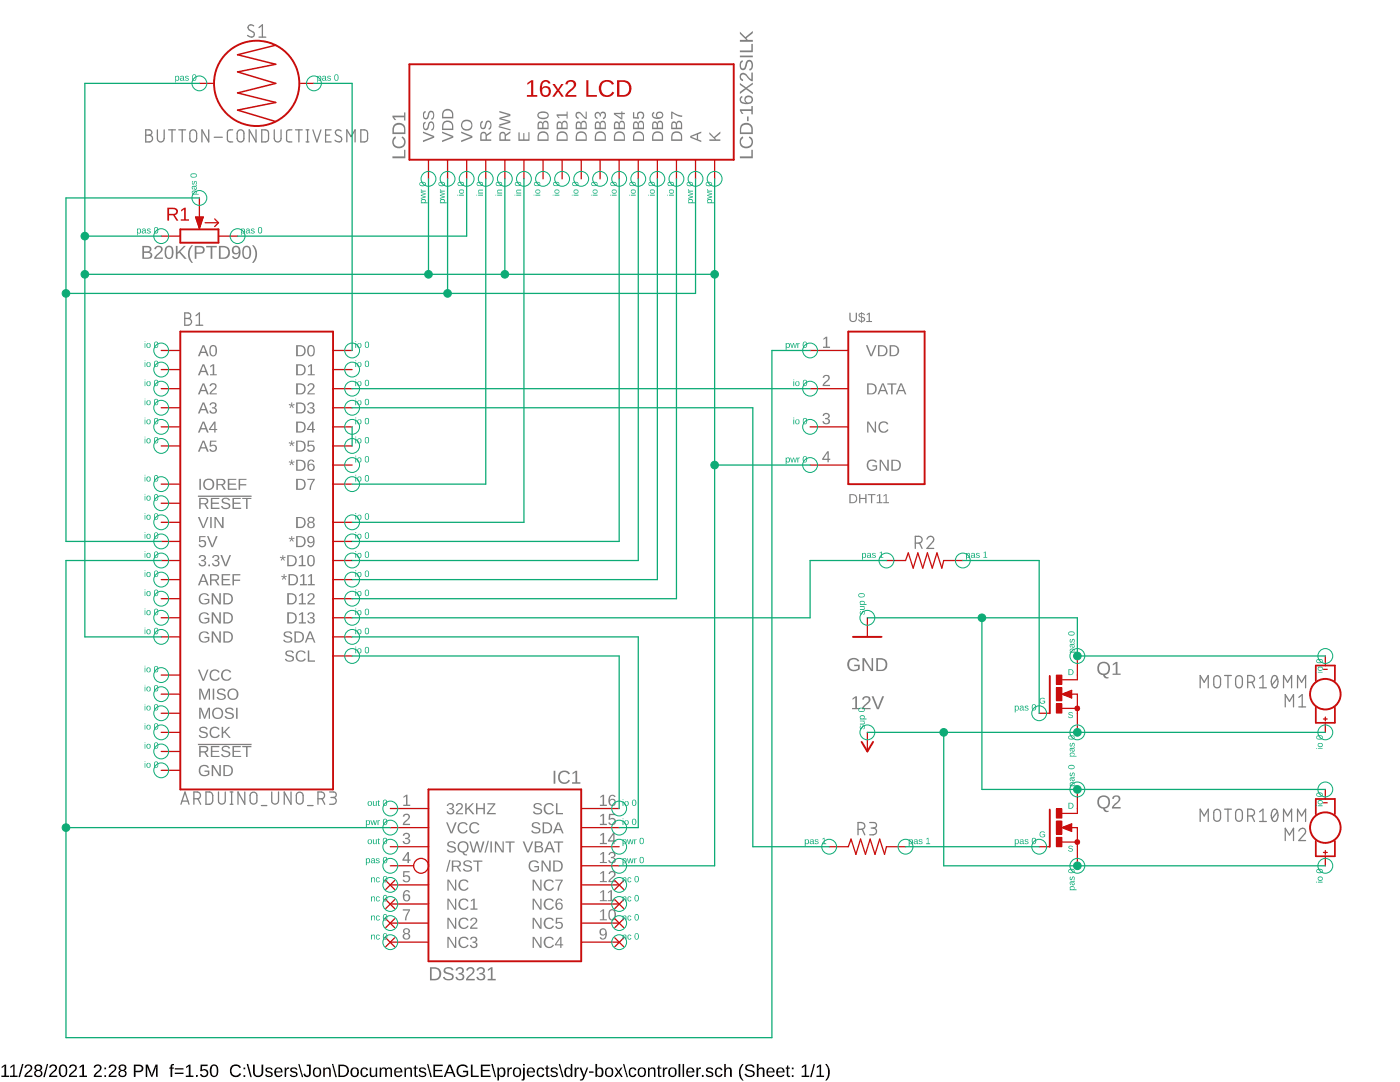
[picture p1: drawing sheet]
<?xml version="1.0" encoding="utf-8"?>
<!DOCTYPE eagle SYSTEM "eagle.dtd">
<!--
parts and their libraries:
SparkFun-Boards: Licensing: Creative Commons ShareAlike 4.0 International - https://creativecommons.org/licenses/by-sa/4.0
-->
<eagle version="9.6.2">
<drawing>
<settings>
<setting alwaysvectorfont="no"/>
<setting verticaltext="up"/>
</settings>
<grid distance="0.1" unitdist="inch" unit="inch" style="lines" multiple="1" display="no" altdistance="0.01" altunitdist="inch" altunit="inch"/>
<schematic xreflabel="%F%N/%S.%C%R" xrefpart="/%S.%C%R">
<libraries>
<library name="SparkFun-Boards">
<symbols>
<symbol name="ARDUINO_R3">
<wire x1="-10.16" y1="-30.48" x2="-10.16" y2="30.48" width="0.254" layer="94"/>
<wire x1="-10.16" y1="30.48" x2="10.16" y2="30.48" width="0.254" layer="94"/>
<wire x1="10.16" y1="30.48" x2="10.16" y2="-30.48" width="0.254" layer="94"/>
<wire x1="10.16" y1="-30.48" x2="-10.16" y2="-30.48" width="0.254" layer="94"/>
<text x="-9.652" y="31.242" size="1.778" layer="95" font="vector">&gt;Name</text>
<text x="-10.16" y="-30.734" size="1.778" layer="96" font="vector" align="top-left">&gt;Value</text>
<pin name="D0" x="12.7" y="27.94" visible="pin" length="short" rot="R180"/>
<pin name="D1" x="12.7" y="25.4" visible="pin" length="short" rot="R180"/>
<pin name="D2" x="12.7" y="22.86" visible="pin" length="short" rot="R180"/>
<pin name="*D3" x="12.7" y="20.32" visible="pin" length="short" rot="R180"/>
<pin name="D4" x="12.7" y="17.78" visible="pin" length="short" rot="R180"/>
<pin name="*D5" x="12.7" y="15.24" visible="pin" length="short" rot="R180"/>
<pin name="*D6" x="12.7" y="12.7" visible="pin" length="short" rot="R180"/>
<pin name="D7" x="12.7" y="10.16" visible="pin" length="short" rot="R180"/>
<pin name="D8" x="12.7" y="5.08" visible="pin" length="short" rot="R180"/>
<pin name="*D9" x="12.7" y="2.54" visible="pin" length="short" rot="R180"/>
<pin name="*D10" x="12.7" y="0" visible="pin" length="short" rot="R180"/>
<pin name="*D11" x="12.7" y="-2.54" visible="pin" length="short" rot="R180"/>
<pin name="D12" x="12.7" y="-5.08" visible="pin" length="short" rot="R180"/>
<pin name="D13" x="12.7" y="-7.62" visible="pin" length="short" rot="R180"/>
<pin name="A0" x="-12.7" y="27.94" visible="pin" length="short"/>
<pin name="A1" x="-12.7" y="25.4" visible="pin" length="short"/>
<pin name="A2" x="-12.7" y="22.86" visible="pin" length="short"/>
<pin name="A3" x="-12.7" y="20.32" visible="pin" length="short"/>
<pin name="A4" x="-12.7" y="17.78" visible="pin" length="short"/>
<pin name="A5" x="-12.7" y="15.24" visible="pin" length="short"/>
<pin name="VIN" x="-12.7" y="5.08" visible="pin" length="short"/>
<pin name="!RESET!@1" x="-12.7" y="7.62" visible="pin" length="short"/>
<pin name="5V" x="-12.7" y="2.54" visible="pin" length="short"/>
<pin name="AREF" x="-12.7" y="-2.54" visible="pin" length="short"/>
<pin name="GND@2" x="-12.7" y="-5.08" visible="pin" length="short"/>
<pin name="GND@1" x="-12.7" y="-7.62" visible="pin" length="short"/>
<pin name="GND@0" x="-12.7" y="-10.16" visible="pin" length="short"/>
<pin name="3.3V" x="-12.7" y="0" visible="pin" length="short"/>
<pin name="IOREF" x="-12.7" y="10.16" visible="pin" length="short"/>
<pin name="SDA" x="12.7" y="-10.16" visible="pin" length="short" rot="R180"/>
<pin name="SCL" x="12.7" y="-12.7" visible="pin" length="short" rot="R180"/>
<pin name="VCC" x="-12.7" y="-15.24" visible="pin" length="short"/>
<pin name="MISO" x="-12.7" y="-17.78" visible="pin" length="short"/>
<pin name="MOSI" x="-12.7" y="-20.32" visible="pin" length="short"/>
<pin name="SCK" x="-12.7" y="-22.86" visible="pin" length="short"/>
<pin name="!RESET!@2" x="-12.7" y="-25.4" visible="pin" length="short"/>
<pin name="GND" x="-12.7" y="-27.94" visible="pin" length="short"/>
</symbol>
</symbols>
<devicesets>
<deviceset name="ARDUINO_UNO_R3" prefix="B">
<gates>
<gate name="G$1" symbol="ARDUINO_R3" x="0" y="0"/>
</gates>
<devices>
<device name="" package="ARDUINO_R3">
<connects>
<connect gate="G$1" pin="!RESET!@1" pad="RESET@1"/>
<connect gate="G$1" pin="!RESET!@2" pad="RESET@2"/>
<connect gate="G$1" pin="*D10" pad="D10"/>
<connect gate="G$1" pin="*D11" pad="D11"/>
<connect gate="G$1" pin="*D3" pad="D3"/>
<connect gate="G$1" pin="*D5" pad="D5"/>
<connect gate="G$1" pin="*D6" pad="D6"/>
<connect gate="G$1" pin="*D9" pad="D9"/>
<connect gate="G$1" pin="3.3V" pad="3.3V"/>
<connect gate="G$1" pin="5V" pad="5V"/>
<connect gate="G$1" pin="A0" pad="A0"/>
<connect gate="G$1" pin="A1" pad="A1"/>
<connect gate="G$1" pin="A2" pad="A2"/>
<connect gate="G$1" pin="A3" pad="A3"/>
<connect gate="G$1" pin="A4" pad="A4"/>
<connect gate="G$1" pin="A5" pad="A5"/>
<connect gate="G$1" pin="AREF" pad="AREF"/>
<connect gate="G$1" pin="D0" pad="D0"/>
<connect gate="G$1" pin="D1" pad="D1"/>
<connect gate="G$1" pin="D12" pad="D12"/>
<connect gate="G$1" pin="D13" pad="D13"/>
<connect gate="G$1" pin="D2" pad="D2"/>
<connect gate="G$1" pin="D4" pad="D4"/>
<connect gate="G$1" pin="D7" pad="D7"/>
<connect gate="G$1" pin="D8" pad="D8"/>
<connect gate="G$1" pin="GND" pad="GND@1"/>
<connect gate="G$1" pin="GND@0" pad="GND@2"/>
<connect gate="G$1" pin="GND@1" pad="GND@3"/>
<connect gate="G$1" pin="GND@2" pad="GND@4"/>
<connect gate="G$1" pin="IOREF" pad="IOREF"/>
<connect gate="G$1" pin="MISO" pad="MISO"/>
<connect gate="G$1" pin="MOSI" pad="MOSI"/>
<connect gate="G$1" pin="SCK" pad="SCK"/>
<connect gate="G$1" pin="SCL" pad="SCL"/>
<connect gate="G$1" pin="SDA" pad="SDA"/>
<connect gate="G$1" pin="VCC" pad="VCC"/>
<connect gate="G$1" pin="VIN" pad="VIN"/>
</connects>
<package3dinstances>
<package3dinstance package3d_urn="urn:adsk.eagle:package:37330/1"/>
</package3dinstances>
<technologies>
<technology name=""/>
</technologies>
</device>
<device name="NO_HOLES" package="ARDUINO_R3_NO_HOLES">
<connects>
<connect gate="G$1" pin="!RESET!@1" pad="RESET@1"/>
<connect gate="G$1" pin="!RESET!@2" pad="RESET@2"/>
<connect gate="G$1" pin="*D10" pad="D10"/>
<connect gate="G$1" pin="*D11" pad="D11"/>
<connect gate="G$1" pin="*D3" pad="D3"/>
<connect gate="G$1" pin="*D5" pad="D5"/>
<connect gate="G$1" pin="*D6" pad="D6"/>
<connect gate="G$1" pin="*D9" pad="D9"/>
<connect gate="G$1" pin="3.3V" pad="3.3V"/>
<connect gate="G$1" pin="5V" pad="5V"/>
<connect gate="G$1" pin="A0" pad="A0"/>
<connect gate="G$1" pin="A1" pad="A1"/>
<connect gate="G$1" pin="A2" pad="A2"/>
<connect gate="G$1" pin="A3" pad="A3"/>
<connect gate="G$1" pin="A4" pad="A4"/>
<connect gate="G$1" pin="A5" pad="A5"/>
<connect gate="G$1" pin="AREF" pad="AREF"/>
<connect gate="G$1" pin="D0" pad="D0"/>
<connect gate="G$1" pin="D1" pad="D1"/>
<connect gate="G$1" pin="D12" pad="D12"/>
<connect gate="G$1" pin="D13" pad="D13"/>
<connect gate="G$1" pin="D2" pad="D2"/>
<connect gate="G$1" pin="D4" pad="D4"/>
<connect gate="G$1" pin="D7" pad="D7"/>
<connect gate="G$1" pin="D8" pad="D8"/>
<connect gate="G$1" pin="GND" pad="GND@1"/>
<connect gate="G$1" pin="GND@0" pad="GND@2"/>
<connect gate="G$1" pin="GND@1" pad="GND@3"/>
<connect gate="G$1" pin="GND@2" pad="GND@4"/>
<connect gate="G$1" pin="IOREF" pad="IOREF"/>
<connect gate="G$1" pin="MISO" pad="MISO"/>
<connect gate="G$1" pin="MOSI" pad="MOSI"/>
<connect gate="G$1" pin="SCK" pad="SCK"/>
<connect gate="G$1" pin="SCL" pad="SCL"/>
<connect gate="G$1" pin="SDA" pad="SDA"/>
<connect gate="G$1" pin="VCC" pad="VCC"/>
<connect gate="G$1" pin="VIN" pad="VIN"/>
</connects>
<package3dinstances>
<package3dinstance package3d_urn="urn:adsk.eagle:package:37331/1"/>
</package3dinstances>
<technologies>
<technology name=""/>
</technologies>
</device>
</devices>
</deviceset>
</devicesets>
</library>
<library name="dht">
<symbols>
<symbol name="DHT11">
<wire x1="-5.08" y1="10.16" x2="5.08" y2="10.16" width="0.254" layer="94"/>
<wire x1="5.08" y1="10.16" x2="5.08" y2="-10.16" width="0.254" layer="94"/>
<wire x1="5.08" y1="-10.16" x2="-5.08" y2="-10.16" width="0.254" layer="94"/>
<wire x1="-5.08" y1="-10.16" x2="-5.08" y2="10.16" width="0.254" layer="94"/>
<pin name="VDD" x="-10.16" y="7.62" length="middle" direction="pwr"/>
<pin name="DATA" x="-10.16" y="2.54" length="middle"/>
<pin name="NC" x="-10.16" y="-2.54" length="middle"/>
<pin name="GND" x="-10.16" y="-7.62" length="middle" direction="pwr"/>
<text x="-5.08" y="11.43" size="1.27" layer="95">&gt;NAME</text>
<text x="-5.08" y="-12.7" size="1.27" layer="96">&gt;VALUE</text>
</symbol>
</symbols>
<devicesets>
<deviceset name="DHT11">
<gates>
<gate name="G$1" symbol="DHT11" x="0" y="0"/>
</gates>
<devices>
<device name="" package="DHT11">
<connects>
<connect gate="G$1" pin="DATA" pad="2"/>
<connect gate="G$1" pin="GND" pad="4"/>
<connect gate="G$1" pin="NC" pad="3"/>
<connect gate="G$1" pin="VDD" pad="1"/>
</connects>
<technologies>
<technology name=""/>
</technologies>
</device>
</devices>
</deviceset>
</devicesets>
</library>
<library name="potentiometers">
<symbols>
<symbol name="POTENTIOMETER">
<wire x1="-2.54" y1="-0.889" x2="2.54" y2="-0.889" width="0.254" layer="94"/>
<wire x1="2.54" y1="0.889" x2="-2.54" y2="0.889" width="0.254" layer="94"/>
<wire x1="2.54" y1="-0.889" x2="2.54" y2="0.889" width="0.254" layer="94"/>
<wire x1="-2.54" y1="-0.889" x2="-2.54" y2="0.889" width="0.254" layer="94"/>
<wire x1="0" y1="2.54" x2="0" y2="1.016" width="0.1524" layer="94"/>
<text x="-1.27" y="3.81" size="1.778" layer="94" rot="R180">&gt;NAME</text>
<text x="0" y="-1.27" size="1.778" layer="96" rot="R180" align="bottom-center">&gt;VALUE</text>
<pin name="CW" x="5.08" y="0" visible="off" length="short" direction="pas" rot="R180"/>
<pin name="CCW" x="-5.08" y="0" visible="off" length="short" direction="pas"/>
<pin name="W" x="0" y="5.08" visible="off" length="short" direction="pas" rot="R270"/>
<polygon width="0.1524" layer="94">
<vertex x="0" y="1.016"/>
<vertex x="0.508" y="2.54"/>
<vertex x="-0.508" y="2.54"/>
</polygon>
<wire x1="0.762" y1="1.778" x2="2.54" y2="1.778" width="0.1524" layer="94" style="shortdash"/>
<wire x1="2.54" y1="1.778" x2="2.032" y2="1.27" width="0.1524" layer="94" style="shortdash"/>
<wire x1="2.54" y1="1.778" x2="2.032" y2="2.286" width="0.1524" layer="94" style="shortdash"/>
</symbol>
</symbols>
<devicesets>
<deviceset name="?(PTD90)" prefix="R">
<gates>
<gate name="G$1" symbol="POTENTIOMETER" x="0" y="0"/>
</gates>
<devices>
<device name="B20K" package="PTD901">
<connects>
<connect gate="G$1" pin="CCW" pad="1"/>
<connect gate="G$1" pin="CW" pad="3"/>
<connect gate="G$1" pin="W" pad="2"/>
</connects>
<technologies>
<technology name="">
<attribute name="MOUSER" value="652-PTD901-2015KB203" constant="no"/>
</technology>
</technologies>
</device>
<device name="B50K" package="PTD901">
<connects>
<connect gate="G$1" pin="CCW" pad="1"/>
<connect gate="G$1" pin="CW" pad="3"/>
<connect gate="G$1" pin="W" pad="2"/>
</connects>
<technologies>
<technology name="">
<attribute name="MOUSER" value="652-PTD901-2015KB503" constant="no"/>
</technology>
</technologies>
</device>
<device name="B100K" package="PTD901">
<connects>
<connect gate="G$1" pin="CCW" pad="1"/>
<connect gate="G$1" pin="CW" pad="3"/>
<connect gate="G$1" pin="W" pad="2"/>
</connects>
<technologies>
<technology name="">
<attribute name="MOUSER" value="652-PTD901-2015KB104" constant="no"/>
</technology>
</technologies>
</device>
<device name="A1M" package="PTD901">
<connects>
<connect gate="G$1" pin="CCW" pad="1"/>
<connect gate="G$1" pin="CW" pad="3"/>
<connect gate="G$1" pin="W" pad="2"/>
</connects>
<technologies>
<technology name=""/>
</technologies>
</device>
</devices>
</deviceset>
</devicesets>
</library>
<library name="DS3231">
<symbols>
<symbol name="DS3231">
<wire x1="-10.16" y1="12.7" x2="10.16" y2="12.7" width="0.254" layer="94"/>
<wire x1="10.16" y1="12.7" x2="10.16" y2="-10.16" width="0.254" layer="94"/>
<wire x1="10.16" y1="-10.16" x2="-10.16" y2="-10.16" width="0.254" layer="94"/>
<wire x1="-10.16" y1="-10.16" x2="-10.16" y2="12.7" width="0.254" layer="94"/>
<text x="-10.16" y="-12.7" size="1.778" layer="96">DS3231</text>
<text x="10.16" y="15.24" size="1.778" layer="95" rot="R180">&gt;NAME</text>
<pin name="SCL" x="15.24" y="10.16" length="middle" rot="R180"/>
<pin name="SDA" x="15.24" y="7.62" length="middle" rot="R180"/>
<pin name="/RST" x="-15.24" y="2.54" length="middle" direction="pas" function="dot"/>
<pin name="VBAT" x="15.24" y="5.08" length="middle" direction="pwr" rot="R180"/>
<pin name="32KHZ" x="-15.24" y="10.16" length="middle" direction="out"/>
<pin name="SQW/INT" x="-15.24" y="5.08" length="middle" direction="out"/>
<pin name="VCC" x="-15.24" y="7.62" length="middle" direction="pwr"/>
<pin name="GND" x="15.24" y="2.54" length="middle" direction="pwr" rot="R180"/>
<pin name="NC" x="-15.24" y="0" length="middle" direction="nc"/>
<pin name="NC1" x="-15.24" y="-2.54" length="middle" direction="nc"/>
<pin name="NC2" x="-15.24" y="-5.08" length="middle" direction="nc"/>
<pin name="NC3" x="-15.24" y="-7.62" length="middle" direction="nc"/>
<pin name="NC4" x="15.24" y="-7.62" length="middle" direction="nc" rot="R180"/>
<pin name="NC5" x="15.24" y="-5.08" length="middle" direction="nc" rot="R180"/>
<pin name="NC6" x="15.24" y="-2.54" length="middle" direction="nc" rot="R180"/>
<pin name="NC7" x="15.24" y="0" length="middle" direction="nc" rot="R180"/>
</symbol>
</symbols>
<devicesets>
<deviceset name="DS3231" prefix="IC">
<gates>
<gate name="G$1" symbol="DS3231" x="0" y="0"/>
</gates>
<devices>
<device name="/SO" package="SO16W">
<connects>
<connect gate="G$1" pin="/RST" pad="4"/>
<connect gate="G$1" pin="32KHZ" pad="1"/>
<connect gate="G$1" pin="GND" pad="13"/>
<connect gate="G$1" pin="NC" pad="5"/>
<connect gate="G$1" pin="NC1" pad="6"/>
<connect gate="G$1" pin="NC2" pad="7"/>
<connect gate="G$1" pin="NC3" pad="8"/>
<connect gate="G$1" pin="NC4" pad="9"/>
<connect gate="G$1" pin="NC5" pad="10"/>
<connect gate="G$1" pin="NC6" pad="11"/>
<connect gate="G$1" pin="NC7" pad="12"/>
<connect gate="G$1" pin="SCL" pad="16"/>
<connect gate="G$1" pin="SDA" pad="15"/>
<connect gate="G$1" pin="SQW/INT" pad="3"/>
<connect gate="G$1" pin="VBAT" pad="14"/>
<connect gate="G$1" pin="VCC" pad="2"/>
</connects>
<technologies>
<technology name="">
<attribute name="AVAILABILITY" value="In Stock"/>
<attribute name="DESCRIPTION" value=" Real Time Clock (RTC) IC Clock/Calendar - I²C, 2-Wire Serial 8-SOIC (0.154, 3.90mm Width) "/>
<attribute name="MF" value="Maxim Integrated"/>
<attribute name="MP" value="DS3231"/>
<attribute name="PACKAGE" value="SOIC-16 Maxim Integrated"/>
<attribute name="PRICE" value="None"/>
<attribute name="PURCHASE-URL" value="https://pricing.snapeda.com/search/part/DS3231/?ref=eda"/>
</technology>
</technologies>
</device>
</devices>
</deviceset>
</devicesets>
</library>
<library name="SparkFun-PowerSymbols">
<symbols>
<symbol name="12V">
<wire x1="0.762" y1="1.27" x2="0" y2="2.54" width="0.254" layer="94"/>
<wire x1="0" y1="2.54" x2="-0.762" y2="1.27" width="0.254" layer="94"/>
<pin name="12V" x="0" y="0" visible="off" length="short" direction="sup" rot="R90"/>
<text x="0" y="2.794" size="1.778" layer="96" align="bottom-center">&gt;VALUE</text>
</symbol>
<symbol name="DGND">
<wire x1="-1.905" y1="0" x2="1.905" y2="0" width="0.254" layer="94"/>
<pin name="GND" x="0" y="2.54" visible="off" length="short" direction="sup" rot="R270"/>
<text x="0" y="-0.254" size="1.778" layer="96" align="top-center">&gt;VALUE</text>
</symbol>
</symbols>
<devicesets>
<deviceset name="12V" prefix="SUPPLY">
<gates>
<gate name="G$1" symbol="12V" x="0" y="0"/>
</gates>
<devices>
<device name="">
<technologies>
<technology name=""/>
</technologies>
</device>
</devices>
</deviceset>
<deviceset name="GND" prefix="GND">
<gates>
<gate name="1" symbol="DGND" x="0" y="0"/>
</gates>
<devices>
<device name="">
<technologies>
<technology name=""/>
</technologies>
</device>
</devices>
</deviceset>
</devicesets>
</library>
<library name="SparkFun-Switches">
<symbols>
<symbol name="BUTTON-CONDUCTIVE">
<wire x1="-7.62" y1="0" x2="-5.842" y2="0" width="0.1524" layer="94"/>
<wire x1="2.54" y1="2.54" x2="-2.54" y2="1.524" width="0.1778" layer="94"/>
<wire x1="-2.54" y1="1.524" x2="2.54" y2="0" width="0.1778" layer="94"/>
<wire x1="2.54" y1="0" x2="-2.54" y2="-1.27" width="0.1778" layer="94"/>
<wire x1="-2.54" y1="-1.27" x2="2.54" y2="-2.54" width="0.1778" layer="94"/>
<wire x1="2.54" y1="-2.54" x2="-2.54" y2="-3.556" width="0.1778" layer="94"/>
<wire x1="-2.54" y1="-3.556" x2="2.54" y2="-5.08" width="0.1778" layer="94"/>
<wire x1="2.54" y1="2.54" x2="-2.54" y2="3.81" width="0.1778" layer="94"/>
<wire x1="-2.54" y1="3.81" x2="2.54" y2="5.08" width="0.1778" layer="94"/>
<wire x1="7.62" y1="0" x2="5.842" y2="0" width="0.1524" layer="94"/>
<circle x="0" y="0" radius="5.6796" width="0.254" layer="94"/>
<text x="0" y="6.096" size="1.778" layer="95" font="vector" align="bottom-center">&gt;NAME</text>
<text x="0" y="-6.096" size="1.778" layer="96" font="vector" align="top-center">&gt;VALUE</text>
<pin name="1" x="-7.62" y="0" visible="off" length="point" direction="pas"/>
<pin name="2" x="7.62" y="0" visible="off" length="point" direction="pas" rot="R180"/>
</symbol>
</symbols>
<devicesets>
<deviceset name="BUTTON-CONDUCTIVE" prefix="S">
<gates>
<gate name="G$1" symbol="BUTTON-CONDUCTIVE" x="0" y="0"/>
</gates>
<devices>
<device name="SMD" package="BUTTON-CONDUCTIVE">
<connects>
<connect gate="G$1" pin="1" pad="1"/>
<connect gate="G$1" pin="2" pad="2"/>
</connects>
<package3dinstances>
<package3dinstance package3d_urn="urn:adsk.eagle:package:40138/1"/>
</package3dinstances>
<technologies>
<technology name=""/>
</technologies>
</device>
</devices>
</deviceset>
</devicesets>
</library>
<library name="SparkFun-Displays">
<symbols>
<symbol name="LCD-16X2">
<wire x1="-7.62" y1="22.86" x2="-7.62" y2="-20.32" width="0.254" layer="94"/>
<wire x1="-7.62" y1="-20.32" x2="5.08" y2="-20.32" width="0.254" layer="94"/>
<wire x1="5.08" y1="-20.32" x2="5.08" y2="22.86" width="0.254" layer="94"/>
<wire x1="5.08" y1="22.86" x2="-7.62" y2="22.86" width="0.254" layer="94"/>
<text x="-7.62" y="23.368" size="1.778" layer="95">&gt;Name</text>
<text x="-7.62" y="-21.082" size="1.778" layer="96" align="top-left">&gt;Value</text>
<text x="3.048" y="-6.858" size="2.286" layer="94" ratio="20" rot="R90">16x2 LCD</text>
<pin name="A" x="-10.16" y="-15.24" visible="pin" length="short" direction="pwr"/>
<pin name="DB0" x="-10.16" y="5.08" visible="pin" length="short"/>
<pin name="DB1" x="-10.16" y="2.54" visible="pin" length="short"/>
<pin name="DB2" x="-10.16" y="0" visible="pin" length="short"/>
<pin name="DB3" x="-10.16" y="-2.54" visible="pin" length="short"/>
<pin name="DB4" x="-10.16" y="-5.08" visible="pin" length="short"/>
<pin name="DB5" x="-10.16" y="-7.62" visible="pin" length="short"/>
<pin name="DB6" x="-10.16" y="-10.16" visible="pin" length="short"/>
<pin name="DB7" x="-10.16" y="-12.7" visible="pin" length="short"/>
<pin name="E" x="-10.16" y="7.62" visible="pin" length="short" direction="in"/>
<pin name="K" x="-10.16" y="-17.78" visible="pin" length="short" direction="pwr"/>
<pin name="R/W" x="-10.16" y="10.16" visible="pin" length="short" direction="in"/>
<pin name="RS" x="-10.16" y="12.7" visible="pin" length="short" direction="in"/>
<pin name="VDD" x="-10.16" y="17.78" visible="pin" length="short" direction="pwr"/>
<pin name="VO" x="-10.16" y="15.24" visible="pin" length="short"/>
<pin name="VSS" x="-10.16" y="20.32" visible="pin" length="short" direction="pwr"/>
</symbol>
</symbols>
<devicesets>
<deviceset name="LCD-16X2" prefix="LCD">
<gates>
<gate name="G$1" symbol="LCD-16X2" x="0" y="0"/>
</gates>
<devices>
<device name="SILK" package="LCD-16X2">
<connects>
<connect gate="G$1" pin="A" pad="15"/>
<connect gate="G$1" pin="DB0" pad="7"/>
<connect gate="G$1" pin="DB1" pad="8"/>
<connect gate="G$1" pin="DB2" pad="9"/>
<connect gate="G$1" pin="DB3" pad="10"/>
<connect gate="G$1" pin="DB4" pad="11"/>
<connect gate="G$1" pin="DB5" pad="12"/>
<connect gate="G$1" pin="DB6" pad="13"/>
<connect gate="G$1" pin="DB7" pad="14"/>
<connect gate="G$1" pin="E" pad="6"/>
<connect gate="G$1" pin="K" pad="16"/>
<connect gate="G$1" pin="R/W" pad="5"/>
<connect gate="G$1" pin="RS" pad="4"/>
<connect gate="G$1" pin="VDD" pad="2"/>
<connect gate="G$1" pin="VO" pad="3"/>
<connect gate="G$1" pin="VSS" pad="1"/>
</connects>
<package3dinstances>
<package3dinstance package3d_urn="urn:adsk.eagle:package:38512/1"/>
</package3dinstances>
<technologies>
<technology name="">
<attribute name="SF_ID" value="LCD-00255" constant="no"/>
</technology>
</technologies>
</device>
<device name="NOSILK" package="LCD-16X2_NOSILK">
<connects>
<connect gate="G$1" pin="A" pad="15"/>
<connect gate="G$1" pin="DB0" pad="7"/>
<connect gate="G$1" pin="DB1" pad="8"/>
<connect gate="G$1" pin="DB2" pad="9"/>
<connect gate="G$1" pin="DB3" pad="10"/>
<connect gate="G$1" pin="DB4" pad="11"/>
<connect gate="G$1" pin="DB5" pad="12"/>
<connect gate="G$1" pin="DB6" pad="13"/>
<connect gate="G$1" pin="DB7" pad="14"/>
<connect gate="G$1" pin="E" pad="6"/>
<connect gate="G$1" pin="K" pad="16"/>
<connect gate="G$1" pin="R/W" pad="5"/>
<connect gate="G$1" pin="RS" pad="4"/>
<connect gate="G$1" pin="VDD" pad="2"/>
<connect gate="G$1" pin="VO" pad="3"/>
<connect gate="G$1" pin="VSS" pad="1"/>
</connects>
<package3dinstances>
<package3dinstance package3d_urn="urn:adsk.eagle:package:38514/1"/>
</package3dinstances>
<technologies>
<technology name="">
<attribute name="SF_ID" value="LCD-00255" constant="no"/>
</technology>
</technologies>
</device>
<device name="NOHOLES" package="LCD-16X2_NOHOLESNOSILK">
<connects>
<connect gate="G$1" pin="A" pad="15"/>
<connect gate="G$1" pin="DB0" pad="7"/>
<connect gate="G$1" pin="DB1" pad="8"/>
<connect gate="G$1" pin="DB2" pad="9"/>
<connect gate="G$1" pin="DB3" pad="10"/>
<connect gate="G$1" pin="DB4" pad="11"/>
<connect gate="G$1" pin="DB5" pad="12"/>
<connect gate="G$1" pin="DB6" pad="13"/>
<connect gate="G$1" pin="DB7" pad="14"/>
<connect gate="G$1" pin="E" pad="6"/>
<connect gate="G$1" pin="K" pad="16"/>
<connect gate="G$1" pin="R/W" pad="5"/>
<connect gate="G$1" pin="RS" pad="4"/>
<connect gate="G$1" pin="VDD" pad="2"/>
<connect gate="G$1" pin="VO" pad="3"/>
<connect gate="G$1" pin="VSS" pad="1"/>
</connects>
<package3dinstances>
<package3dinstance package3d_urn="urn:adsk.eagle:package:38513/1"/>
</package3dinstances>
<technologies>
<technology name="">
<attribute name="SF_ID" value="LCD-00255" constant="no"/>
</technology>
</technologies>
</device>
<device name="8X2" package="LCD-8X2">
<connects>
<connect gate="G$1" pin="A" pad="15"/>
<connect gate="G$1" pin="DB0" pad="7"/>
<connect gate="G$1" pin="DB1" pad="8"/>
<connect gate="G$1" pin="DB2" pad="9"/>
<connect gate="G$1" pin="DB3" pad="10"/>
<connect gate="G$1" pin="DB4" pad="11"/>
<connect gate="G$1" pin="DB5" pad="12"/>
<connect gate="G$1" pin="DB6" pad="13"/>
<connect gate="G$1" pin="DB7" pad="14"/>
<connect gate="G$1" pin="E" pad="6"/>
<connect gate="G$1" pin="K" pad="16"/>
<connect gate="G$1" pin="R/W" pad="5"/>
<connect gate="G$1" pin="RS" pad="4"/>
<connect gate="G$1" pin="VDD" pad="2"/>
<connect gate="G$1" pin="VO" pad="3"/>
<connect gate="G$1" pin="VSS" pad="1"/>
</connects>
<package3dinstances>
<package3dinstance package3d_urn="urn:adsk.eagle:package:38515/1"/>
</package3dinstances>
<technologies>
<technology name="">
<attribute name="SF_ID" value="LCD-11122" constant="no"/>
</technology>
</technologies>
</device>
<device name="8X2-KIT" package="LCD-8X2-KIT">
<connects>
<connect gate="G$1" pin="A" pad="15"/>
<connect gate="G$1" pin="DB0" pad="7"/>
<connect gate="G$1" pin="DB1" pad="8"/>
<connect gate="G$1" pin="DB2" pad="9"/>
<connect gate="G$1" pin="DB3" pad="10"/>
<connect gate="G$1" pin="DB4" pad="11"/>
<connect gate="G$1" pin="DB5" pad="12"/>
<connect gate="G$1" pin="DB6" pad="13"/>
<connect gate="G$1" pin="DB7" pad="14"/>
<connect gate="G$1" pin="E" pad="6"/>
<connect gate="G$1" pin="K" pad="16"/>
<connect gate="G$1" pin="R/W" pad="5"/>
<connect gate="G$1" pin="RS" pad="4"/>
<connect gate="G$1" pin="VDD" pad="2"/>
<connect gate="G$1" pin="VO" pad="3"/>
<connect gate="G$1" pin="VSS" pad="1"/>
</connects>
<package3dinstances>
<package3dinstance package3d_urn="urn:adsk.eagle:package:38516/1"/>
</package3dinstances>
<technologies>
<technology name="">
<attribute name="SF_ID" value="LCD-11122" constant="no"/>
</technology>
</technologies>
</device>
</devices>
</deviceset>
</devicesets>
</library>
<library name="transistor-power">
<symbols>
<symbol name="MFN">
<wire x1="-1.1176" y1="2.413" x2="-1.1176" y2="-2.54" width="0.254" layer="94"/>
<wire x1="-1.1176" y1="-2.54" x2="-2.54" y2="-2.54" width="0.1524" layer="94"/>
<wire x1="2.54" y1="1.905" x2="0.5334" y2="1.905" width="0.1524" layer="94"/>
<wire x1="2.54" y1="2.54" x2="2.54" y2="1.905" width="0.1524" layer="94"/>
<wire x1="2.54" y1="0" x2="2.54" y2="-1.905" width="0.1524" layer="94"/>
<wire x1="0.508" y1="-1.905" x2="2.54" y2="-1.905" width="0.1524" layer="94"/>
<wire x1="2.54" y1="-1.905" x2="2.54" y2="-2.54" width="0.1524" layer="94"/>
<wire x1="0.508" y1="0" x2="1.778" y2="-0.508" width="0.1524" layer="94"/>
<wire x1="1.778" y1="-0.508" x2="1.778" y2="0.508" width="0.1524" layer="94"/>
<wire x1="1.778" y1="0.508" x2="0.508" y2="0" width="0.1524" layer="94"/>
<wire x1="1.651" y1="0" x2="2.54" y2="0" width="0.1524" layer="94"/>
<wire x1="1.651" y1="0.254" x2="0.762" y2="0" width="0.3048" layer="94"/>
<wire x1="0.762" y1="0" x2="1.651" y2="-0.254" width="0.3048" layer="94"/>
<wire x1="1.651" y1="-0.254" x2="1.651" y2="0" width="0.3048" layer="94"/>
<wire x1="1.651" y1="0" x2="1.397" y2="0" width="0.3048" layer="94"/>
<circle x="2.54" y="-1.905" radius="0.127" width="0.4064" layer="94"/>
<text x="5.08" y="2.54" size="1.778" layer="95">&gt;NAME</text>
<text x="5.08" y="0" size="1.778" layer="96">&gt;VALUE</text>
<text x="1.27" y="2.54" size="0.8128" layer="93">D</text>
<text x="1.27" y="-3.175" size="0.8128" layer="93">S</text>
<text x="-2.54" y="-1.27" size="0.8128" layer="93">G</text>
<rectangle x1="-0.254" y1="-2.54" x2="0.508" y2="-1.27" layer="94"/>
<rectangle x1="-0.254" y1="1.27" x2="0.508" y2="2.54" layer="94"/>
<rectangle x1="-0.254" y1="-0.889" x2="0.508" y2="0.889" layer="94"/>
<pin name="G" x="-2.54" y="-2.54" visible="off" length="point" direction="pas"/>
<pin name="D" x="2.54" y="5.08" visible="off" length="short" direction="pas" rot="R270"/>
<pin name="S" x="2.54" y="-5.08" visible="off" length="short" direction="pas" rot="R90"/>
</symbol>
</symbols>
<devicesets>
<deviceset name="PMOSFET_N" prefix="Q" uservalue="yes">
<gates>
<gate name="G$1" symbol="MFN" x="0" y="0"/>
</gates>
<devices>
<device name="TO220BV" package="TO220BV">
<connects>
<connect gate="G$1" pin="D" pad="D"/>
<connect gate="G$1" pin="G" pad="G"/>
<connect gate="G$1" pin="S" pad="S"/>
</connects>
<package3dinstances>
<package3dinstance package3d_urn="urn:adsk.eagle:package:29484/3"/>
</package3dinstances>
<technologies>
<technology name="">
<attribute name="POPULARITY" value="1" constant="no"/>
</technology>
</technologies>
</device>
<device name="TO220BH" package="TO220BH">
<connects>
<connect gate="G$1" pin="D" pad="D"/>
<connect gate="G$1" pin="G" pad="G"/>
<connect gate="G$1" pin="S" pad="S"/>
</connects>
<package3dinstances>
<package3dinstance package3d_urn="urn:adsk.eagle:package:29490/1"/>
</package3dinstances>
<technologies>
<technology name="">
<attribute name="POPULARITY" value="0" constant="no"/>
</technology>
</technologies>
</device>
</devices>
</deviceset>
</devicesets>
</library>
<library name="SparkFun-Electromechanical">
<symbols>
<symbol name="MOTOR">
<wire x1="-1.27" y1="3.81" x2="-1.27" y2="1.778" width="0.2032" layer="94"/>
<wire x1="-1.27" y1="3.81" x2="0" y2="3.81" width="0.2032" layer="94"/>
<wire x1="0" y1="3.81" x2="1.27" y2="3.81" width="0.2032" layer="94"/>
<wire x1="1.27" y1="3.81" x2="1.27" y2="1.778" width="0.2032" layer="94"/>
<wire x1="1.27" y1="-3.81" x2="1.27" y2="-1.778" width="0.2032" layer="94"/>
<wire x1="1.27" y1="-3.81" x2="0" y2="-3.81" width="0.2032" layer="94"/>
<wire x1="0" y1="-3.81" x2="-1.27" y2="-3.81" width="0.2032" layer="94"/>
<wire x1="-1.27" y1="-3.81" x2="-1.27" y2="-1.778" width="0.2032" layer="94"/>
<wire x1="0" y1="5.08" x2="0" y2="3.81" width="0.1524" layer="94"/>
<wire x1="0" y1="-5.08" x2="0" y2="-3.81" width="0.1524" layer="94"/>
<wire x1="0.254" y1="3.302" x2="-0.254" y2="3.302" width="0.1524" layer="94"/>
<wire x1="0" y1="3.556" x2="0" y2="3.048" width="0.1524" layer="94"/>
<wire x1="0.254" y1="-3.302" x2="-0.254" y2="-3.302" width="0.1524" layer="94"/>
<circle x="0" y="0" radius="2.032" width="0.254" layer="94"/>
<text x="2.54" y="0" size="1.778" layer="95" font="vector">&gt;NAME</text>
<text x="2.54" y="-2.54" size="1.778" layer="96" font="vector">&gt;VALUE</text>
<pin name="+" x="0" y="5.08" visible="off" length="point" rot="R270"/>
<pin name="-" x="0" y="-5.08" visible="off" length="point" rot="R270"/>
</symbol>
</symbols>
<devicesets>
<deviceset name="MOTOR" prefix="M">
<gates>
<gate name="G$1" symbol="MOTOR" x="0" y="0"/>
</gates>
<devices>
<device name="10MM" package="VIBE-MOTOR-10MM">
<connects>
<connect gate="G$1" pin="+" pad="+"/>
<connect gate="G$1" pin="-" pad="-"/>
</connects>
<package3dinstances>
<package3dinstance package3d_urn="urn:adsk.eagle:package:38555/1"/>
</package3dinstances>
<technologies>
<technology name="">
<attribute name="PROD_ID" value="COMP-08572"/>
<attribute name="SF_SKU" value="ROB-08449"/>
</technology>
</technologies>
</device>
</devices>
</deviceset>
</devicesets>
</library>
<library name="SparkFun-Resistors">
<symbols>
<symbol name="RESISTOR">
<wire x1="-2.54" y1="0" x2="-2.159" y2="1.016" width="0.1524" layer="94"/>
<wire x1="-2.159" y1="1.016" x2="-1.524" y2="-1.016" width="0.1524" layer="94"/>
<wire x1="-1.524" y1="-1.016" x2="-0.889" y2="1.016" width="0.1524" layer="94"/>
<wire x1="-0.889" y1="1.016" x2="-0.254" y2="-1.016" width="0.1524" layer="94"/>
<wire x1="-0.254" y1="-1.016" x2="0.381" y2="1.016" width="0.1524" layer="94"/>
<wire x1="0.381" y1="1.016" x2="1.016" y2="-1.016" width="0.1524" layer="94"/>
<wire x1="1.016" y1="-1.016" x2="1.651" y2="1.016" width="0.1524" layer="94"/>
<wire x1="1.651" y1="1.016" x2="2.286" y2="-1.016" width="0.1524" layer="94"/>
<wire x1="2.286" y1="-1.016" x2="2.54" y2="0" width="0.1524" layer="94"/>
<text x="0" y="1.524" size="1.778" layer="95" font="vector" align="bottom-center">&gt;NAME</text>
<text x="0" y="-1.524" size="1.778" layer="96" font="vector" align="top-center">&gt;VALUE</text>
<pin name="2" x="5.08" y="0" visible="off" length="short" direction="pas" swaplevel="1" rot="R180"/>
<pin name="1" x="-5.08" y="0" visible="off" length="short" direction="pas" swaplevel="1"/>
</symbol>
</symbols>
<devicesets>
<deviceset name="RESISTOR" prefix="R">
<gates>
<gate name="G$1" symbol="RESISTOR" x="0" y="0"/>
</gates>
<devices>
<device name="AXIAL-0.3" package="AXIAL-0.3">
<connects>
<connect gate="G$1" pin="1" pad="P$1"/>
<connect gate="G$1" pin="2" pad="P$2"/>
</connects>
<package3dinstances>
<package3dinstance package3d_urn="urn:adsk.eagle:package:39658/1"/>
</package3dinstances>
<technologies>
<technology name="">
<attribute name="PROD_ID" value=" " constant="no"/>
<attribute name="VALUE" value=" " constant="no"/>
</technology>
</technologies>
</device>
<device name="AXIAL-0.3-KIT" package="AXIAL-0.3-KIT">
<connects>
<connect gate="G$1" pin="1" pad="P$1"/>
<connect gate="G$1" pin="2" pad="P$2"/>
</connects>
<package3dinstances>
<package3dinstance package3d_urn="urn:adsk.eagle:package:39661/1"/>
</package3dinstances>
<technologies>
<technology name="">
<attribute name="PROD_ID" value=" " constant="no"/>
<attribute name="VALUE" value=" " constant="no"/>
</technology>
</technologies>
</device>
<device name="0402" package="0402">
<connects>
<connect gate="G$1" pin="1" pad="1"/>
<connect gate="G$1" pin="2" pad="2"/>
</connects>
<package3dinstances>
<package3dinstance package3d_urn="urn:adsk.eagle:package:39657/1"/>
</package3dinstances>
<technologies>
<technology name="">
<attribute name="PROD_ID" value=" " constant="no"/>
<attribute name="VALUE" value=" " constant="no"/>
</technology>
</technologies>
</device>
<device name="0603" package="0603">
<connects>
<connect gate="G$1" pin="1" pad="1"/>
<connect gate="G$1" pin="2" pad="2"/>
</connects>
<package3dinstances>
<package3dinstance package3d_urn="urn:adsk.eagle:package:39650/1"/>
</package3dinstances>
<technologies>
<technology name="">
<attribute name="PROD_ID" value=" " constant="no"/>
<attribute name="VALUE" value=" " constant="no"/>
</technology>
</technologies>
</device>
<device name="0805" package="0805">
<connects>
<connect gate="G$1" pin="1" pad="1"/>
<connect gate="G$1" pin="2" pad="2"/>
</connects>
<package3dinstances>
<package3dinstance package3d_urn="urn:adsk.eagle:package:39651/1"/>
</package3dinstances>
<technologies>
<technology name="">
<attribute name="PROD_ID" value=" " constant="no"/>
<attribute name="VALUE" value=" " constant="no"/>
</technology>
</technologies>
</device>
<device name="1206" package="1206">
<connects>
<connect gate="G$1" pin="1" pad="1"/>
<connect gate="G$1" pin="2" pad="2"/>
</connects>
<package3dinstances>
<package3dinstance package3d_urn="urn:adsk.eagle:package:39654/1"/>
</package3dinstances>
<technologies>
<technology name="">
<attribute name="PROD_ID" value=" " constant="no"/>
<attribute name="VALUE" value=" " constant="no"/>
</technology>
</technologies>
</device>
</devices>
</deviceset>
</devicesets>
</library>
</libraries>
<attributes>
</attributes>
<variantdefs>
</variantdefs>
<classes>
<class number="0" name="default" width="0" drill="0">
</class>
</classes>
<parts>
<part name="B1" library="SparkFun-Boards" deviceset="ARDUINO_UNO_R3" device="" package3d_urn="urn:adsk.eagle:package:37330/1"/>
<part name="U$1" library="dht" deviceset="DHT11" device=""/>
<part name="R1" library="potentiometers" deviceset="?(PTD90)" device="B20K" value="10K POT"/>
<part name="IC1" library="DS3231" deviceset="DS3231" device="/SO"/>
<part name="SUPPLY3" library="SparkFun-PowerSymbols" deviceset="12V" device=""/>
<part name="GND1" library="SparkFun-PowerSymbols" deviceset="GND" device=""/>
<part name="S1" library="SparkFun-Switches" deviceset="BUTTON-CONDUCTIVE" device="SMD" package3d_urn="urn:adsk.eagle:package:40138/1" value="BUTTON"/>
<part name="LCD1" library="SparkFun-Displays" deviceset="LCD-16X2" device="SILK" package3d_urn="urn:adsk.eagle:package:38512/1"/>
<part name="Q1" library="transistor-power" deviceset="PMOSFET_N" device="TO220BV" package3d_urn="urn:adsk.eagle:package:29484/3"/>
<part name="Q2" library="transistor-power" deviceset="PMOSFET_N" device="TO220BV" package3d_urn="urn:adsk.eagle:package:29484/3"/>
<part name="M1" library="SparkFun-Electromechanical" deviceset="MOTOR" device="10MM" package3d_urn="urn:adsk.eagle:package:38555/1" value="FANMM"/>
<part name="M2" library="SparkFun-Electromechanical" deviceset="MOTOR" device="10MM" package3d_urn="urn:adsk.eagle:package:38555/1" value="FANMM"/>
<part name="R2" library="SparkFun-Resistors" deviceset="RESISTOR" device="0402" package3d_urn="urn:adsk.eagle:package:39657/1" value="10K"/>
<part name="R3" library="SparkFun-Resistors" deviceset="RESISTOR" device="0402" package3d_urn="urn:adsk.eagle:package:39657/1" value="10K"/>
</parts>
<sheets>
<sheet>
<plain>
</plain>
<instances>
<instance part="B1" gate="G$1" x="-78.74" y="55.88" smashed="yes">
<attribute name="NAME" x="-88.392" y="87.122" size="1.778" layer="95" font="vector"/>
<attribute name="VALUE" x="-88.9" y="25.146" size="1.778" layer="96" font="vector" align="top-left"/>
</instance>
<instance part="U$1" gate="G$1" x="5.08" y="76.2" smashed="yes">
<attribute name="NAME" x="0" y="87.63" size="1.27" layer="95"/>
<attribute name="VALUE" x="0" y="63.5" size="1.27" layer="96"/>
</instance>
<instance part="R1" gate="G$1" x="-86.36" y="99.06" smashed="yes">
<attribute name="NAME" x="-87.63" y="102.87" size="1.778" layer="94" rot="R180"/>
<attribute name="VALUE" x="-86.36" y="97.79" size="1.778" layer="96" rot="R180" align="bottom-center"/>
</instance>
<instance part="IC1" gate="G$1" x="-45.72" y="12.7" smashed="yes">
<attribute name="NAME" x="-35.56" y="27.94" size="1.778" layer="95" rot="R180"/>
</instance>
<instance part="SUPPLY3" gate="G$1" x="2.54" y="43.18" smashed="yes" rot="R180">
<attribute name="VALUE" x="2.54" y="48.006" size="1.778" layer="96" rot="R180" align="bottom-center"/>
</instance>
<instance part="GND1" gate="1" x="2.54" y="33.02" smashed="yes">
<attribute name="VALUE" x="2.54" y="30.226" size="1.778" layer="96" align="top-center"/>
</instance>
<instance part="S1" gate="G$1" x="-78.74" y="119.38" smashed="yes">
<attribute name="NAME" x="-78.74" y="125.476" size="1.778" layer="95" font="vector" align="bottom-center"/>
<attribute name="VALUE" x="-78.74" y="113.284" size="1.778" layer="96" font="vector" align="top-center"/>
</instance>
<instance part="LCD1" gate="G$1" x="-35.56" y="116.84" smashed="yes" rot="R90">
<attribute name="NAME" x="-58.928" y="109.22" size="1.778" layer="95" rot="R90"/>
<attribute name="VALUE" x="-14.478" y="109.22" size="1.778" layer="96" rot="R90" align="top-left"/>
</instance>
<instance part="Q1" gate="G$1" x="30.48" y="40.64" smashed="yes" rot="R180">
<attribute name="NAME" x="25.4" y="38.1" size="1.778" layer="95" rot="R180"/>
<attribute name="VALUE" x="25.4" y="40.64" size="1.778" layer="96" rot="R180"/>
</instance>
<instance part="Q2" gate="G$1" x="35.56" y="10.16" smashed="yes">
<attribute name="NAME" x="40.64" y="12.7" size="1.778" layer="95"/>
<attribute name="VALUE" x="40.64" y="10.16" size="1.778" layer="96"/>
</instance>
<instance part="M1" gate="G$1" x="83.82" y="40.64" smashed="yes" rot="R180">
<attribute name="NAME" x="81.28" y="40.64" size="1.778" layer="95" font="vector" rot="R180"/>
<attribute name="VALUE" x="81.28" y="43.18" size="1.778" layer="96" font="vector" rot="R180"/>
</instance>
<instance part="M2" gate="G$1" x="71.12" y="7.62" smashed="yes" rot="R180">
<attribute name="NAME" x="68.58" y="7.62" size="1.778" layer="95" font="vector" rot="R180"/>
<attribute name="VALUE" x="68.58" y="10.16" size="1.778" layer="96" font="vector" rot="R180"/>
</instance>
<instance part="R2" gate="G$1" x="10.16" y="55.88" smashed="yes">
<attribute name="NAME" x="10.16" y="57.404" size="1.778" layer="95" font="vector" align="bottom-center"/>
<attribute name="VALUE" x="10.16" y="54.356" size="1.778" layer="96" font="vector" align="top-center"/>
</instance>
<instance part="R3" gate="G$1" x="2.54" y="17.78" smashed="yes">
<attribute name="NAME" x="2.54" y="19.304" size="1.778" layer="95" font="vector" align="bottom-center"/>
<attribute name="VALUE" x="2.54" y="16.256" size="1.778" layer="96" font="vector" align="top-center"/>
</instance>
</instances>
<busses>
</busses>
<nets>
<net name="N$1" class="0">
<segment>
<pinref part="B1" gate="G$1" pin="3.3V"/>
<wire x1="-91.44" y1="55.88" x2="-104.14" y2="55.88" width="0.1524" layer="91"/>
<pinref part="IC1" gate="G$1" pin="VCC"/>
<wire x1="-104.14" y1="55.88" x2="-104.14" y2="20.32" width="0.1524" layer="91"/>
<wire x1="-104.14" y1="20.32" x2="-60.96" y2="20.32" width="0.1524" layer="91"/>
<wire x1="-104.14" y1="20.32" x2="-104.14" y2="-7.62" width="0.1524" layer="91"/>
<wire x1="-104.14" y1="-7.62" x2="-10.16" y2="-7.62" width="0.1524" layer="91"/>
<junction x="-104.14" y="20.32"/>
<pinref part="U$1" gate="G$1" pin="VDD"/>
<wire x1="-10.16" y1="-7.62" x2="-10.16" y2="83.82" width="0.1524" layer="91"/>
<wire x1="-10.16" y1="83.82" x2="-5.08" y2="83.82" width="0.1524" layer="91"/>
</segment>
</net>
<net name="N$2" class="0">
<segment>
<pinref part="B1" gate="G$1" pin="GND@0"/>
<wire x1="-91.44" y1="45.72" x2="-101.6" y2="45.72" width="0.1524" layer="91"/>
<wire x1="-101.6" y1="45.72" x2="-101.6" y2="93.98" width="0.1524" layer="91"/>
<wire x1="-101.6" y1="93.98" x2="-55.88" y2="93.98" width="0.1524" layer="91"/>
<pinref part="LCD1" gate="G$1" pin="VSS"/>
<wire x1="-55.88" y1="93.98" x2="-55.88" y2="106.68" width="0.1524" layer="91"/>
<wire x1="-55.88" y1="93.98" x2="-45.72" y2="93.98" width="0.1524" layer="91"/>
<junction x="-55.88" y="93.98"/>
<pinref part="LCD1" gate="G$1" pin="K"/>
<wire x1="-45.72" y1="93.98" x2="-17.78" y2="93.98" width="0.1524" layer="91"/>
<wire x1="-17.78" y1="93.98" x2="-17.78" y2="106.68" width="0.1524" layer="91"/>
<junction x="-101.6" y="93.98"/>
<pinref part="LCD1" gate="G$1" pin="R/W"/>
<wire x1="-45.72" y1="106.68" x2="-45.72" y2="93.98" width="0.1524" layer="91"/>
<junction x="-45.72" y="93.98"/>
<pinref part="R1" gate="G$1" pin="CCW"/>
<wire x1="-101.6" y1="93.98" x2="-101.6" y2="99.06" width="0.1524" layer="91"/>
<wire x1="-101.6" y1="99.06" x2="-91.44" y2="99.06" width="0.1524" layer="91"/>
<pinref part="IC1" gate="G$1" pin="GND"/>
<wire x1="-17.78" y1="93.98" x2="-17.78" y2="68.58" width="0.1524" layer="91"/>
<wire x1="-17.78" y1="68.58" x2="-17.78" y2="15.24" width="0.1524" layer="91"/>
<wire x1="-17.78" y1="15.24" x2="-30.48" y2="15.24" width="0.1524" layer="91"/>
<junction x="-17.78" y="93.98"/>
<pinref part="U$1" gate="G$1" pin="GND"/>
<wire x1="-5.08" y1="68.58" x2="-17.78" y2="68.58" width="0.1524" layer="91"/>
<junction x="-17.78" y="68.58"/>
<pinref part="S1" gate="G$1" pin="1"/>
<wire x1="-101.6" y1="99.06" x2="-101.6" y2="119.38" width="0.1524" layer="91"/>
<wire x1="-101.6" y1="119.38" x2="-86.36" y2="119.38" width="0.1524" layer="91"/>
<junction x="-101.6" y="99.06"/>
</segment>
</net>
<net name="N$4" class="0">
<segment>
<pinref part="B1" gate="G$1" pin="5V"/>
<wire x1="-91.44" y1="58.42" x2="-104.14" y2="58.42" width="0.1524" layer="91"/>
<wire x1="-104.14" y1="58.42" x2="-104.14" y2="91.44" width="0.1524" layer="91"/>
<wire x1="-104.14" y1="91.44" x2="-53.34" y2="91.44" width="0.1524" layer="91"/>
<pinref part="LCD1" gate="G$1" pin="VDD"/>
<wire x1="-53.34" y1="91.44" x2="-53.34" y2="106.68" width="0.1524" layer="91"/>
<wire x1="-53.34" y1="91.44" x2="-20.32" y2="91.44" width="0.1524" layer="91"/>
<junction x="-53.34" y="91.44"/>
<pinref part="LCD1" gate="G$1" pin="A"/>
<wire x1="-20.32" y1="91.44" x2="-20.32" y2="106.68" width="0.1524" layer="91"/>
<wire x1="-104.14" y1="91.44" x2="-104.14" y2="104.14" width="0.1524" layer="91"/>
<junction x="-104.14" y="91.44"/>
<pinref part="R1" gate="G$1" pin="W"/>
<wire x1="-104.14" y1="104.14" x2="-86.36" y2="104.14" width="0.1524" layer="91"/>
</segment>
</net>
<net name="N$5" class="0">
<segment>
<pinref part="LCD1" gate="G$1" pin="VO"/>
<wire x1="-50.8" y1="99.06" x2="-50.8" y2="106.68" width="0.1524" layer="91"/>
<pinref part="R1" gate="G$1" pin="CW"/>
<wire x1="-81.28" y1="99.06" x2="-50.8" y2="99.06" width="0.1524" layer="91"/>
</segment>
</net>
<net name="N$6" class="0">
<segment>
<pinref part="B1" gate="G$1" pin="D7"/>
<pinref part="LCD1" gate="G$1" pin="RS"/>
<wire x1="-66.04" y1="66.04" x2="-48.26" y2="66.04" width="0.1524" layer="91"/>
<wire x1="-48.26" y1="66.04" x2="-48.26" y2="106.68" width="0.1524" layer="91"/>
</segment>
</net>
<net name="N$7" class="0">
<segment>
<pinref part="B1" gate="G$1" pin="D8"/>
<pinref part="LCD1" gate="G$1" pin="E"/>
<wire x1="-66.04" y1="60.96" x2="-43.18" y2="60.96" width="0.1524" layer="91"/>
<wire x1="-43.18" y1="60.96" x2="-43.18" y2="106.68" width="0.1524" layer="91"/>
</segment>
</net>
<net name="N$8" class="0">
<segment>
<pinref part="LCD1" gate="G$1" pin="DB7"/>
<pinref part="B1" gate="G$1" pin="D12"/>
<wire x1="-22.86" y1="106.68" x2="-22.86" y2="50.8" width="0.1524" layer="91"/>
<wire x1="-22.86" y1="50.8" x2="-66.04" y2="50.8" width="0.1524" layer="91"/>
</segment>
</net>
<net name="N$9" class="0">
<segment>
<pinref part="LCD1" gate="G$1" pin="DB6"/>
<pinref part="B1" gate="G$1" pin="*D11"/>
<wire x1="-25.4" y1="106.68" x2="-25.4" y2="53.34" width="0.1524" layer="91"/>
<wire x1="-25.4" y1="53.34" x2="-66.04" y2="53.34" width="0.1524" layer="91"/>
</segment>
</net>
<net name="N$3" class="0">
<segment>
<pinref part="LCD1" gate="G$1" pin="DB5"/>
<wire x1="-27.94" y1="106.68" x2="-27.94" y2="55.88" width="0.1524" layer="91"/>
<pinref part="B1" gate="G$1" pin="*D10"/>
<wire x1="-27.94" y1="55.88" x2="-66.04" y2="55.88" width="0.1524" layer="91"/>
</segment>
</net>
<net name="N$10" class="0">
<segment>
<pinref part="LCD1" gate="G$1" pin="DB4"/>
<pinref part="B1" gate="G$1" pin="*D9"/>
<wire x1="-30.48" y1="106.68" x2="-30.48" y2="58.42" width="0.1524" layer="91"/>
<wire x1="-30.48" y1="58.42" x2="-66.04" y2="58.42" width="0.1524" layer="91"/>
</segment>
</net>
<net name="N$11" class="0">
<segment>
<pinref part="IC1" gate="G$1" pin="SCL"/>
<pinref part="B1" gate="G$1" pin="SCL"/>
<wire x1="-30.48" y1="22.86" x2="-30.48" y2="43.18" width="0.1524" layer="91"/>
<wire x1="-30.48" y1="43.18" x2="-66.04" y2="43.18" width="0.1524" layer="91"/>
</segment>
</net>
<net name="N$12" class="0">
<segment>
<pinref part="B1" gate="G$1" pin="SDA"/>
<wire x1="-66.04" y1="45.72" x2="-27.94" y2="45.72" width="0.1524" layer="91"/>
<wire x1="-27.94" y1="45.72" x2="-27.94" y2="20.32" width="0.1524" layer="91"/>
<pinref part="IC1" gate="G$1" pin="SDA"/>
<wire x1="-27.94" y1="20.32" x2="-30.48" y2="20.32" width="0.1524" layer="91"/>
</segment>
</net>
<net name="N$13" class="0">
<segment>
<pinref part="U$1" gate="G$1" pin="DATA"/>
<pinref part="B1" gate="G$1" pin="D2"/>
<wire x1="-5.08" y1="78.74" x2="-66.04" y2="78.74" width="0.1524" layer="91"/>
</segment>
</net>
<net name="N$14" class="0">
<segment>
<pinref part="B1" gate="G$1" pin="D0"/>
<pinref part="S1" gate="G$1" pin="2"/>
<wire x1="-66.04" y1="83.82" x2="-66.04" y2="119.38" width="0.1524" layer="91"/>
<wire x1="-66.04" y1="119.38" x2="-71.12" y2="119.38" width="0.1524" layer="91"/>
</segment>
</net>
<net name="N$15" class="0">
<segment>
<pinref part="B1" gate="G$1" pin="D4"/>
<wire x1="-66.04" y1="73.66" x2="-66.04" y2="71.12" width="0.1524" layer="91"/>
<pinref part="B1" gate="G$1" pin="*D5"/>
</segment>
</net>
<net name="N$16" class="0">
<segment>
<pinref part="B1" gate="G$1" pin="*D3"/>
<wire x1="-66.04" y1="76.2" x2="-12.7" y2="76.2" width="0.1524" layer="91"/>
<wire x1="-12.7" y1="76.2" x2="-12.7" y2="17.78" width="0.1524" layer="91"/>
<pinref part="R3" gate="G$1" pin="1"/>
<wire x1="-12.7" y1="17.78" x2="-2.54" y2="17.78" width="0.1524" layer="91"/>
</segment>
</net>
<net name="N$21" class="0">
<segment>
<pinref part="R2" gate="G$1" pin="1"/>
<wire x1="-5.08" y1="55.88" x2="5.08" y2="55.88" width="0.1524" layer="91"/>
<wire x1="-5.08" y1="48.26" x2="-5.08" y2="55.88" width="0.1524" layer="91"/>
<pinref part="B1" gate="G$1" pin="D13"/>
<wire x1="-66.04" y1="48.26" x2="-5.08" y2="48.26" width="0.1524" layer="91"/>
</segment>
</net>
</nets>
</sheet>
</sheets>
</schematic>
</drawing>
<compatibility>
<note version="8.2" severity="warning">
Since Version 8.2, EAGLE supports online libraries. The ids
of those online libraries will not be understood (or retained)
with this version.
</note>
<note version="8.3" severity="warning">
Since Version 8.3, EAGLE supports URNs for individual library
assets (packages, symbols, and devices). The URNs of those assets
will not be understood (or retained) with this version.
</note>
<note version="8.3" severity="warning">
Since Version 8.3, EAGLE supports the association of 3D packages
with devices in libraries, schematics, and board files. Those 3D
packages will not be understood (or retained) with this version.
</note>
</compatibility>
</eagle>
